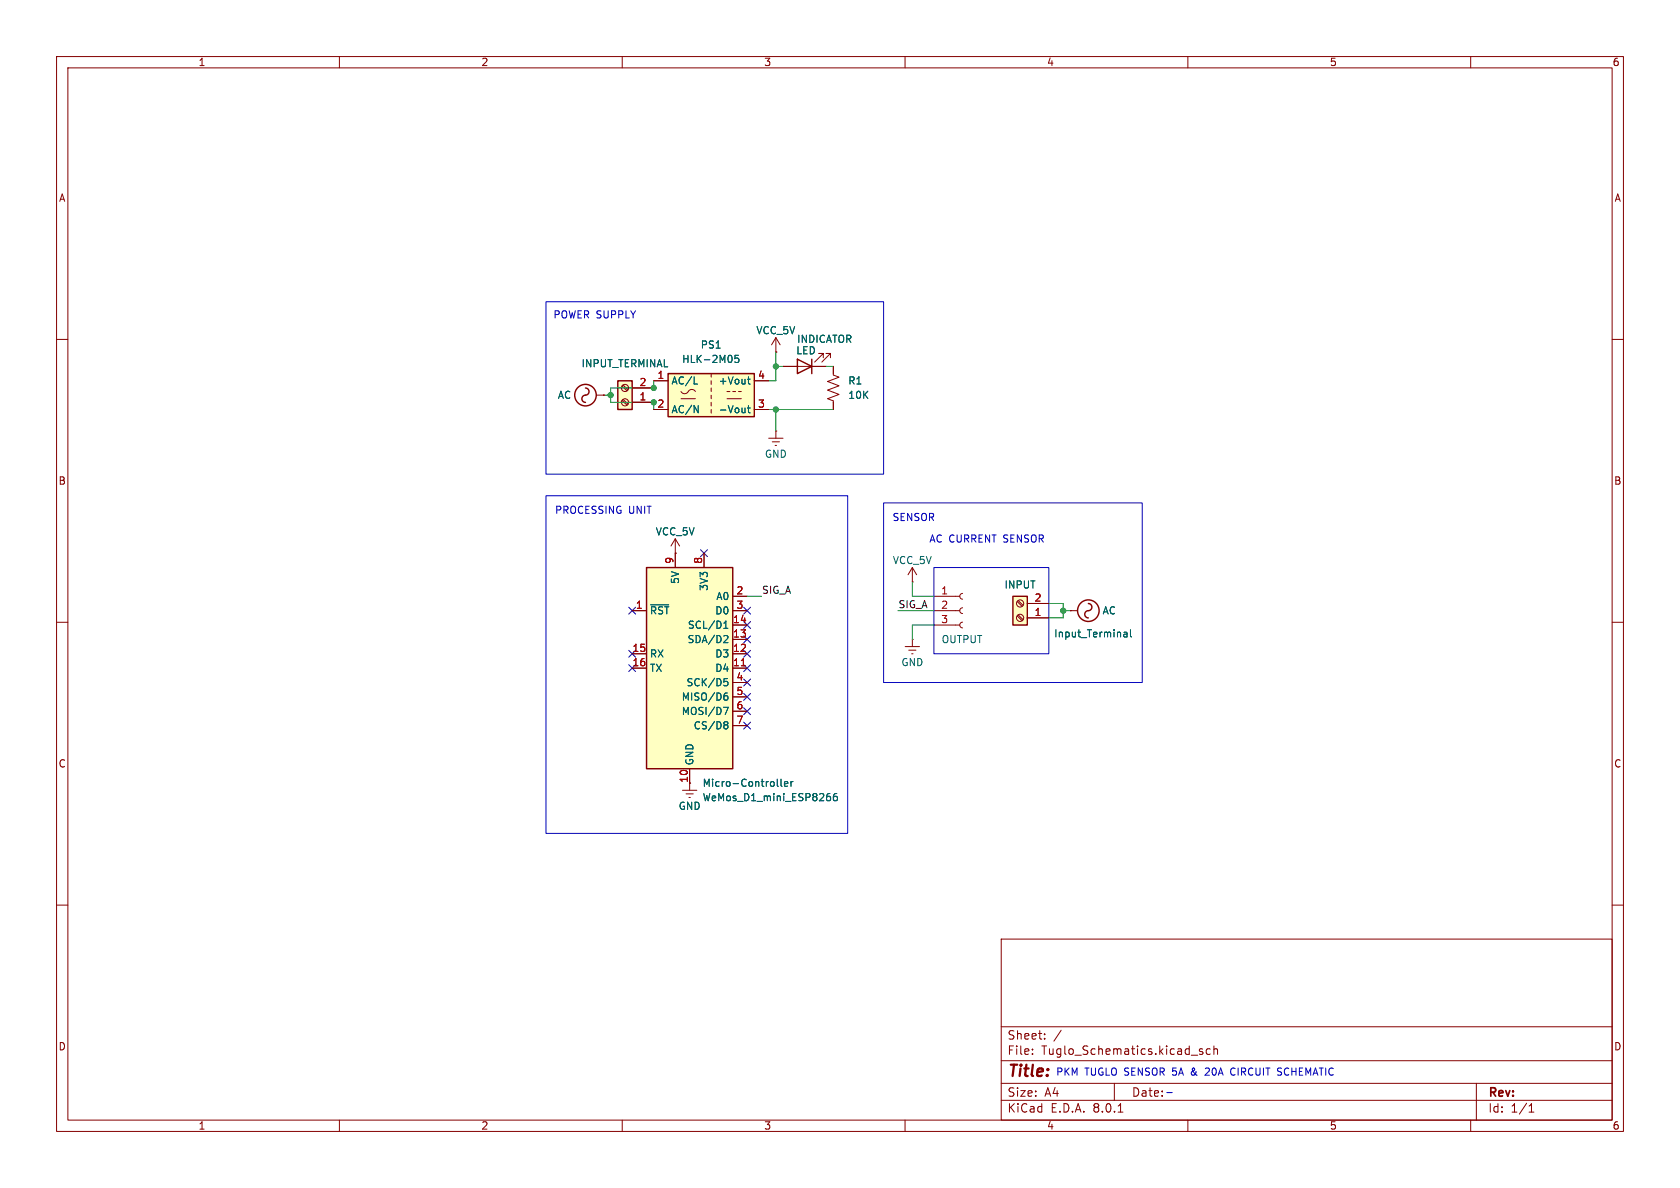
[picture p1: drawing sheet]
<svg xmlns="http://www.w3.org/2000/svg" width="297mm" height="210mm" viewBox="0 0 297 210" stroke-linecap="round" stroke-linejoin="round" font-family="sans-serif">
<g fill="none" stroke="#840000" stroke-width=".18">
<path d="M10 10h277v190h-277zM12 12h273v186h-273zM60 10v2M110 10v2M160 10v2M210 10v2M260 10v2M10 60h2M285 60h2M10 110h2M160 114.3h2.6M160.7 114.9h1.2"/>
<path d="M161.2 115.6h.2M161.3 113h.1M161.3 102.9h.1M161.3 100.3v2.6M161.3 113v1.3M161.3 100.3l-.8 1.3M161.3 100.3l.8 1.3M189.2 108h.1M189.2 108h1.3M285 110h2M10 160h2M285 160h2"/>
<path d="M177 166h108v32h-108zM60 198v2M110 198v2M160 198v2M177 194.5h108M177 191.5h108M177 187.5h108M177 181.5h108M182.5 186.3v.1M182.5 185.5v.1M184.7 183.6v.1M184.7 182.8v.1"/>
<path d="M187.6 182.1l-1.3 2M197 191.5v3M197.7 196.6h.8M210 198v2M210.6 186.5h1.1M212.6 185.5l-.4-.1-.2 .2 .1 .2 .5 .2v.3h-.6M214 185.5l-.5-.1-.3 .3v.4l.2 .2h.6M214.6 185.5l.2-.1 .4 .1v.9M214.6 184.9v1.5M260 198v2M261 191.5v6.5M270.3 196.6h.9"/>
<path d="M270.3 195.5l.4-.4v1.5"/>
</g>
<g fill="none" stroke="#840000" stroke-width=".25">
<path d="M192.4 106.7a.66 .66 0 0 1 .6 .8 .66 .66 0 0 1-.8 .5 .64 .64 0 0 0-.4 .7 .64 .64 0 0 0 .6 .5"/>
<circle cx="192.4" cy="108" r="1.9"/>
</g>
<path d="M109.2 67.3h2.6v5.1h-2.6z" fill="#ffffc2"/>
<path d="M109.2 67.3h2.6v5.1h-2.6z" fill="none" stroke="#840000" stroke-width=".25"/>
<g fill="none" stroke="#840000" stroke-width=".18">
<path d="M110 68.2l.8 .9M110 70.8l.8 .8M110.2 68.1l.8 .8M110.2 70.6l.8 .9M111.8 71.1h3.8M111.8 68.6h3.8"/>
<circle cx="110.5" cy="71.1" r=".63"/>
<circle cx="110.5" cy="68.6" r=".63"/>
</g>
<path d="M179.1 105.4h2.5v5.1h-2.5z" fill="#ffffc2"/>
<path d="M179.1 105.4h2.5v5.1h-2.5z" fill="none" stroke="#840000" stroke-width=".25"/>
<g fill="none" stroke="#840000" stroke-width=".18">
<path d="M165.1 110.5h4.6M165.1 108h4.6M165.1 105.4h4.6M170.2 110l-.4 .1-.1 .4 .1 .3 .4 .2M170.2 107.4l-.4 .2-.1 .4 .1 .3 .4 .2M170.2 104.9l-.4 .2-.1 .3 .1 .4 .4 .1M179.8 106.3l.9 .9M179.8 108.9l.9 .8M180 106.2l.9 .8M180 108.7l.9 .9M181.6 109.2h3.8M181.6 106.7h3.8"/>
<circle cx="180.3" cy="106.7" r=".63"/>
<circle cx="180.3" cy="109.2" r=".63"/>
</g>
<path d="M198.7 111.8h.5l.1 .8M199.3 112l-.5 .1-.2 .2 .2 .3 .5-.1M199.9 111.3v1.1l.1 .2" fill="none" stroke="#006464" stroke-width=".18"/>
<path d="M114.3 100.3h15.2v35.6h-15.2z" fill="#ffffc2"/>
<path d="M141 63.5l2.5 1.3-2.5 1.2zM143.5 63.5v2.5M114.3 100.3h15.2v35.6h-15.2z" fill="none" stroke="#840000" stroke-width=".25"/>
<g fill="none" stroke="#840000" stroke-width=".18">
<path d="M137.2 59.7l-.8 1.3M137.2 59.7v2.5M137.2 59.7l.7 1.3M135.9 77.5h2.5M136.5 78.1h1.3M137 78.7h.3M137.2 62.2h.1M137.2 76.2h.1M137.2 76.2v1.3M138.4 64.8h7.6M145.5 63.2v-.7h-.7h.7l-1.5 1.5M146.8 63.2v-.7h-.8h.8l-1.5 1.5"/>
<path d="M147.3 64.8v1.5l1 .4-2 .7 2 .8-2 .8 2 .7-2 .8 1 .4v1.5M119.4 97.8h.1M119.4 95.3v5M119.4 95.3l-.8 1.2M119.4 95.3l.7 1.2M124.5 97.8v2.5M111.8 108h2.5M111.8 118.1h2.5M111.8 115.6h2.5M129.5 108h2.6M129.5 118.1h2.6M129.5 115.6h2.6"/>
<path d="M129.5 113h2.6M129.5 110.5h2.6M129.5 105.4h2.6M120.6 139.7h2.6M121.9 135.9v3.8M129.5 120.7h2.6M129.5 123.2h2.6M129.5 125.7h2.6M129.5 128.3h2.6M121.3 140.3h1.3M121.8 141h.2"/>
</g>
<g fill="none" stroke="#006464" stroke-width=".18">
<path d="M115 106.9h3.2M128 111.1h.7M128 110.2l.3-.4v1.3M128 120h.6M128.1 112.3l.5 .1 .1 .3-.8 .9h.8M127.9 125h.9l-.6 1.3M128.1 120.4h.3l.3 .3-.1 .5h-.5M128.2 123h.4l.1 .2-.1 .4-.4 .2M128.2 127.6h.2l.3 .2-.3 .3M128.2 128.1h.2M128.4 128.1l.3 .3v.2l-.1 .2h-.4M128.6 122.5l-.4 .1"/>
<path d="M137.4 137.7v1.1l.2 .2M138.1 137.7v1.1l.2 .2M138.7 138.6l.6-.1-.1-.3h-.3l-.2 .1v.6h.5M139.8 138.2v.8M140.2 138.2l-.4 .2M146.4 140.8h.3l.1 .2v.4l-.4 .1M146.5 140.3h.2M147.9 140.3h-.3a.85 .85 0 0 0 0 1.2l.4-.1 .1-.4-.3-.2h-.4l-.1 .2"/>
</g>
<path d="M131.1 117.7h.7" fill="none" stroke="#a90000" stroke-width=".18"/>
<path d="M118.1 66h15.2v7.7h-15.2z" fill="#ffffc2"/>
<g fill="none" stroke="#840000" stroke-width=".25">
<path d="M103.5 68.6a.66 .66 0 0 1 .6 .8 .66 .66 0 0 1-.8 .5 .64 .64 0 0 0-.4 .7 .64 .64 0 0 0 .6 .5M118.1 66h15.2v7.7h-15.2z"/>
<circle cx="103.5" cy="69.9" r="1.9"/>
</g>
<g fill="none" stroke="#840000" stroke-width=".18">
<path d="M105.4 69.9h1.3M106.7 69.9h.1M111.8 71.1h3.8M111.8 68.6h3.8M115.6 67.3h2.5M115.6 72.4h2.5M120.4 69.2a.8 .8 0 0 0 .8 .4 .8 .8 0 0 0 .6-.6 .73 .73 0 0 1 1.1 .2M120.4 70.5h2.5M125.7 66v.7M125.7 67.3v.6M125.7 68.6v.6M125.7 69.9v.6"/>
<path d="M125.7 71.1v.7M125.7 72.4v.6M128.5 70.5h2.6M128.5 69.2h.5M129.5 69.2h.5M130.6 69.2h.5M133.3 67.3h2.6M133.3 72.4h2.6M137.2 62.2h.1M138.4 64.8h2.6M143.5 64.8h2.5M147.3 64.8v1.2"/>
<path d="M147.3 71.1v1.3M119.4 97.8h.1M119.4 97.8v2.5M124.5 97.8v2.5M111.8 108h2.5M111.8 118.1h2.5M111.8 115.6h2.5M129.5 108h2.6M129.5 118.1h2.6M129.5 115.6h2.6M129.5 113h2.6M129.5 110.5h2.6"/>
<path d="M129.5 105.4h2.6M181.6 109.2h3.8M181.6 106.7h3.8M189.2 108h.1M121.9 135.9v2.5M129.5 120.7h2.6M129.5 123.2h2.6M129.5 125.7h2.6M129.5 128.3h2.6"/>
</g>
<g fill="none" stroke="#006464" stroke-width=".18">
<path d="M122.7 67.9h.6M122.7 71.7l.7 1.3v-1.3M130.6 62.8h-.6l-.1 .6 .2-.1 .4 .1 .1 .1v.5l-.2 .1-.5-.1M132.1 72.1h.5M132.1 67h.5M132.3 66.6v1.1l.3 .2M132.3 71.7v1.1l.3 .2M115 106.9h3.2M128 111.1h.7M128 110.2l.3-.4v1.3M128 120h.6M128.1 112.3l.5 .1 .1 .3-.8 .9h.8"/>
<path d="M198.7 111.8h.5l.1 .8M199.3 112l-.5 .1-.2 .2 .2 .3 .5-.1M199.9 111.3v1.1l.1 .2M127.9 125h.9l-.6 1.3M128.1 120.4h.3l.3 .3-.1 .5h-.5M128.2 123h.4l.1 .2-.1 .4-.4 .2M128.2 127.6h.2l.3 .2-.3 .3M128.2 128.1h.2M128.4 128.1l.3 .3v.2l-.1 .2h-.4M128.6 122.5l-.4 .1M137.4 137.7v1.1l.2 .2M138.1 137.7v1.1l.2 .2"/>
<path d="M138.7 138.6l.6-.1-.1-.3h-.3l-.2 .1v.6h.5M139.8 138.2v.8M140.2 138.2l-.4 .2M146.4 140.8h.3l.1 .2v.4l-.4 .1M146.5 140.3h.2M147.9 140.3h-.3a.85 .85 0 0 0 0 1.2l.4-.1 .1-.4-.3-.2h-.4l-.1 .2"/>
</g>
<path d="M96.5 53.3h59.7v30.5h-59.7zM96.5 87.6h53.4v59.7h-53.4zM156.2 88.9h45.7v31.8h-45.7zM165.1 100.3h20.3v15.3h-20.3zM206.3 193.1h.9M213.3 188.8l-.2 .1M213.7 189.3l-.7 .8h.8M218 188.8a.68 .68 0 0 0-.4 .6 .68 .68 0 0 0 .4 .7M226.1 189.4l.3 .1M226.1 188.8l.5 .1M226.4 190l-.4 .1" fill="none" stroke="#0000c2" stroke-width=".18"/>
<g fill="none" stroke="#009600" stroke-width=".18">
<path d="M106.7 69.9h1.2M115.6 67.3v1.3h-7.7v2.5h7.7M135.9 72.4h11.4M137.2 64.8h1.2M137.2 62.2v5.1h-1.3M137.2 72.4v3.8M146 64.8h1.3M132.1 105.4h2.5M158.7 108h6.4M161.3 102.9v2.5h3.8M165.1 110.5h-3.8v2.5M185.4 106.7h2.6v2.5h-2.6"/>
<path d="M188 108h1.2"/>
</g>
<g fill="none" stroke="#000084" stroke-width=".18">
<path d="M123.9 97.2l1.2 1.2M125.1 97.2l-1.2 1.2M111.2 115l1.2 1.2M111.2 107.3l1.2 1.3M111.2 117.5l1.2 1.2M112.4 115l-1.2 1.2M112.4 107.3l-1.2 1.3M112.4 117.5l-1.2 1.2M131.5 117.5l1.2 1.2M131.5 107.3l1.2 1.3M131.5 109.9l1.2 1.2M131.5 112.4l1.2 1.2"/>
<path d="M131.5 115l1.2 1.2M132.7 117.5l-1.2 1.2M132.7 107.3l-1.2 1.3M132.7 109.9l-1.2 1.2M132.7 112.4l-1.2 1.2M132.7 115l-1.2 1.2M131.5 122.6l1.2 1.2M131.5 127.7l1.2 1.2M131.5 120l1.2 1.3M131.5 125.1l1.2 1.2M132.7 122.6l-1.2 1.2M132.7 127.7l-1.2 1.2"/>
<path d="M132.7 120l-1.2 1.3M132.7 125.1l-1.2 1.2"/>
</g>
<path d="M131.1 117.7h.7" fill="none" stroke="#a90000" stroke-width=".18"/>
<g fill="#009600" stroke="#009600" stroke-width=".18">
<circle cx="188" cy="108" r=".46"/>
<circle cx="137.2" cy="64.8" r=".46"/>
<circle cx="137.2" cy="72.4" r=".46"/>
<circle cx="107.9" cy="69.9" r=".46"/>
<circle cx="115.6" cy="68.6" r=".46"/>
<circle cx="115.6" cy="71.1" r=".46"/>
</g>
<text font-size="2.8" fill="#840000" x="178" y="190.9">Title:</text>
<g font-size="2.1" fill="#840000">
<text x="178" y="184">Sheet:</text>
<text x="178" y="186.7">File:</text>
<text x="184.1" y="186.7">Tuglo_Schematics.kicad_sch</text>
<text x="178" y="196.9">KiCad</text>
<text x="178" y="194.1">Size:</text>
<text x="184.7" y="194.1">A4</text>
<text x="185.7" y="196.9">E.D.A.</text>
<text x="193.3" y="196.9">8.0.1</text>
<text x="200" y="194.1">Date:</text>
<text x="263" y="194.3">Rev:</text>
<text x="263" y="196.9">Id:</text>
<text x="267.1" y="196.9">1/1</text>
</g>
<g font-size="1.8" fill="#840000">
<text x="35" y="11.9">1</text>
<text x="85" y="11.9">2</text>
<text x="135" y="11.9">3</text>
<text x="185" y="11.9">4</text>
<text x="235" y="11.9">5</text>
<text x="285" y="11.9">6</text>
<text x="10.3" y="35.9">A</text>
<text x="285.3" y="35.9">A</text>
<text x="10.3" y="85.9">B</text>
<text x="285.3" y="85.9">B</text>
<text x="10.3" y="135.9">C</text>
<text x="285.3" y="135.9">C</text>
<text x="10.3" y="185.9">D</text>
<text x="285.3" y="185.9">D</text>
<text x="205.9" y="193.9">-</text>
<text x="35" y="199.9">1</text>
<text x="85" y="199.9">2</text>
<text x="135" y="199.9">3</text>
<text x="185" y="199.9">4</text>
<text x="235" y="199.9">5</text>
<text x="285" y="199.9">6</text>
</g>
<g font-size="1.8" fill="#0000c2">
<text x="97.7" y="56.5">POWER SUPPLY</text>
<text x="98" y="91">PROCESSING</text>
<text x="111.1" y="91">UNIT</text>
<text x="157.7" y="92.3">SENSOR</text>
<text x="164.2" y="96.1">AC CURRENT SENSOR</text>
<text x="186.6" y="190.4">PKM</text>
<text x="191.8" y="190.4">TUGLO SENSOR 5A</text>
<text x="211" y="190.4">&amp;</text>
<text x="213.8" y="190.4">20A</text>
<text x="218.4" y="190.4">CIRCUIT</text>
<text x="226.9" y="190.4">SCHEMATIC</text>
</g>
<g font-size="1.8" fill="#006464">
<text x="133.6" y="59.3">VCC_5V</text>
<text x="102.7" y="65.1">INPUT_TERMINAL</text>
<text x="120.5" y="64.4">HLK-2M05</text>
<text x="123.8" y="61.8">PS1</text>
<text x="140.7" y="62.8">LED</text>
<text x="140.8" y="60.8">INDICATOR</text>
<text x="98.5" y="70.7">AC</text>
<text x="118.6" y="68.2">AC/L</text>
<text x="127" y="68.2">+Vout</text>
<text x="149.9" y="68.2">R1</text>
<text x="149.9" y="70.7">10K</text>
<text x="118.6" y="73.3">AC/N</text>
<text x="127" y="73.3">-Vout</text>
<text x="135.1" y="81.1">GND</text>
<text x="115.8" y="94.8">VCC_5V</text>
<text x="157.7" y="99.9">VCC_5V</text>
<text x="120.2" y="103.3" transform="rotate(-90 120.2 103.3)">5V</text>
<text x="125.3" y="104.5" transform="rotate(-90 125.3 104.5)">3V3</text>
<text x="126.5" y="106.3">A0</text>
<text x="177.5" y="104.2">INPUT</text>
<text x="114.8" y="108.8">~{RST}</text>
<text x="121.5" y="113.9">SDA/D2</text>
<text x="121.5" y="111.4">SCL/D1</text>
<text x="126.3" y="108.8">D0</text>
<text x="166.4" y="113.9">OUTPUT</text>
<text x="186.3" y="112.9">Input_Terminal</text>
<text x="194.8" y="108.8">AC</text>
<text x="114.8" y="116.4">RX</text>
<text x="114.8" y="119">TX</text>
<text x="126.3" y="119">D4</text>
<text x="126.3" y="116.4">D3</text>
<text x="159.3" y="118">GND</text>
<text x="120.4" y="124.1">MISO/D6</text>
<text x="121.3" y="121.5">SCK/D5</text>
<text x="120.4" y="126.6">MOSI/D7</text>
<text x="122.5" y="129.1">CS/D8</text>
<text x="122.8" y="135.4" transform="rotate(-90 122.8 135.4)">GND</text>
<text x="119.9" y="143.4">GND</text>
<text x="124.1" y="139.3">Micro-Controller</text>
<text x="124.1" y="141.8">WeMos_D1_mini_ESP8266</text>
</g>
<g font-size="1.8" fill="#a90000">
<text x="113" y="70.9">1</text>
<text x="113" y="68.3">2</text>
<text x="116.1" y="67.1">1</text>
<text x="133.9" y="67.1">4</text>
<text x="116.1" y="72.1">2</text>
<text x="133.9" y="72.1">3</text>
<text x="119.1" y="99.8" transform="rotate(-90 119.1 99.8)">9</text>
<text x="124.2" y="99.8" transform="rotate(-90 124.2 99.8)">8</text>
<text x="112.3" y="107.7">1</text>
<text x="130.1" y="105.2">2</text>
<text x="130.1" y="107.7">3</text>
<text x="166.3" y="105.2">1</text>
<text x="166.3" y="107.7">2</text>
<text x="182.8" y="106.4">2</text>
<text x="129.5" y="112.8">13</text>
<text x="129.5" y="110.2">14</text>
<text x="166.3" y="110.2">3</text>
<text x="182.8" y="109">1</text>
<text x="111.7" y="115.3">15</text>
<text x="111.7" y="117.9">16</text>
<text x="129.5" y="117.9">11</text>
<text x="129.5" y="115.3">12</text>
<text x="130.1" y="120.4">4</text>
<text x="130.1" y="122.9">5</text>
<text x="130.1" y="125.5">6</text>
<text x="130.1" y="128">7</text>
<text x="121.7" y="138.5" transform="rotate(-90 121.7 138.5)">10</text>
</g>
<g font-size="1.8" fill="#0f0f0f">
<text x="134.6" y="105.1">SIG_A</text>
<text x="158.7" y="107.6">SIG_A</text>
</g>
</svg>
